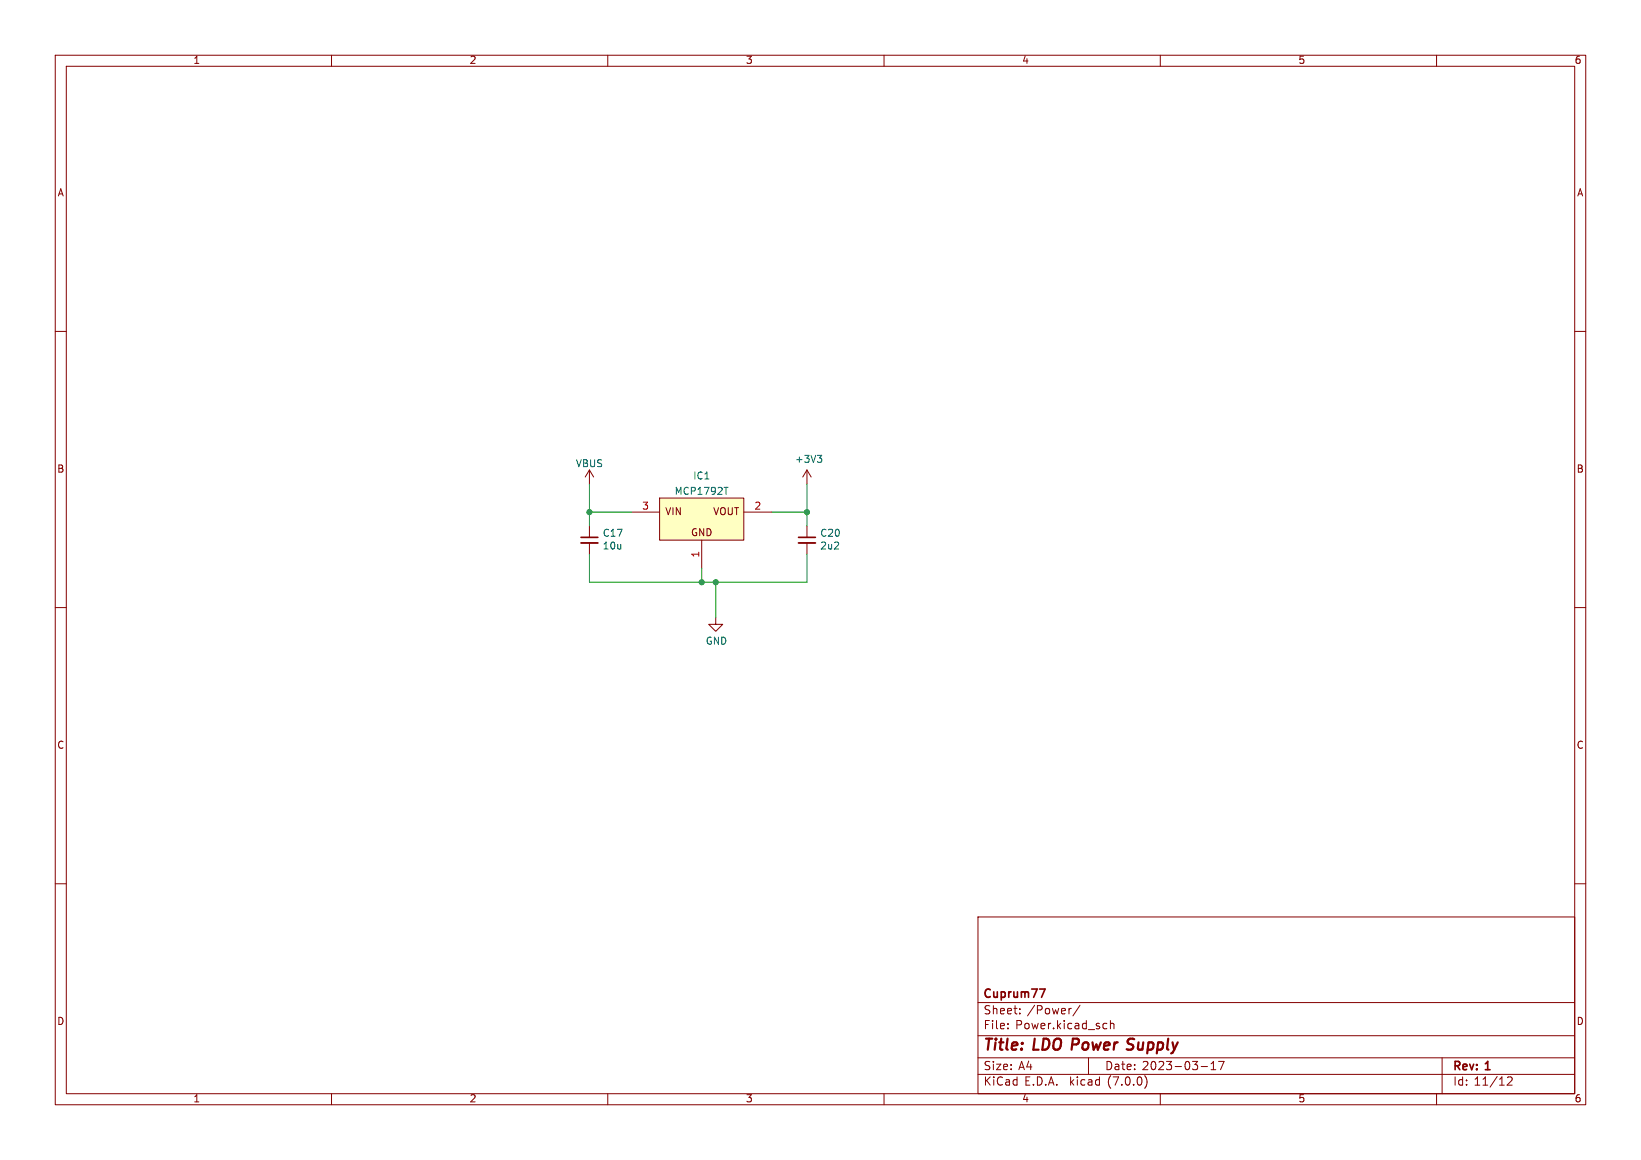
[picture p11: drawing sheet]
<svg xmlns="http://www.w3.org/2000/svg" width="297mm" height="210mm" viewBox="0 0 297 210" stroke-linecap="round" stroke-linejoin="round" font-family="sans-serif">
<g fill="none" stroke="#840000" stroke-width=".18">
<path d="M10 10h277v190h-277zM12 12h273v186h-273zM60 10v2M110 10v2M160 10v2M210 10v2M260 10v2M10 60h2M285 60h2M146 85.1v2.5M146 95.3v2M146 98.3v2"/>
<path d="M146 85.1l-.7 1.3M146 85.1l.8 1.3M10 110h2M285 110h2M10 160h2M285 160h2M177 166h108v32h-108zM60 198v2M110 198v2M160 198v2M177 194.5h108M177 191.5h108"/>
<path d="M177 187.5h108M177 181.5h108M182.4 186.1v.2M182.4 185.3v.2M184.6 183.4v.2M184.6 182.6v.2M193.8 182.6h.1M195.5 182l-1.3 1.9M197 191.5v3M199.9 185.3h.4M200.3 186.2l-.4 .1M201 185.4l.2-.1h.3l.1 1"/>
<path d="M201 184.8v1.5M207.2 194.8a1.74 1.74 0 0 1 0 2.2M210 198v2M217.4 193.1h1.1M219.2 193.7h.8M219.2 192.6l.4-.4v1.5M220.5 192.2h1l-.6 1.5M260 198v2M261 191.5v6.5M272.8 195.1l.6-.1 .2 .1 .1 .3-.9 1.1h.9"/>
</g>
<path d="M204.2 190h.5M204.2 188.9l.6 .2M205 188h-.5l-.3 .2" fill="none" stroke="#840000" stroke-width=".4"/>
<path d="M144.5 97.3h3.1M188.1 179.1h1l-.6 1.5" fill="none" stroke="#840000" stroke-width=".3"/>
<path d="M144.5 98.3h3.1" fill="none" stroke="#840000" stroke-width=".33"/>
<path d="M147.9 82.4h.8l-.4 .5M148.5 82.9l.2 .3v.3l-.2 .2" fill="none" stroke="#006464" stroke-width=".18"/>
<path d="M119.4 90.2h15.2v7.6h-15.2z" fill="#ffffc2"/>
<path d="M106.7 85.1l-.8 1.3M106.7 85.1v2.5M106.7 95.3v2M106.7 98.3v2M106.7 85.1l.7 1.3M114.3 92.7h5.1M119.4 90.2h15.2v7.6h-15.2zM127 97.8v5.1M134.6 92.7h5.1M129.5 111.8v1.2h1.3l-1.3 1.3-1.2-1.3h1.2" fill="none" stroke="#840000" stroke-width=".18"/>
<path d="M131.1 88.2h.7" fill="none" stroke="#006464" stroke-width=".18"/>
<path d="M105.2 98.3h3" fill="none" stroke="#840000" stroke-width=".33"/>
<path d="M105.2 97.3h3" fill="none" stroke="#840000" stroke-width=".3"/>
<path d="M106.7 92.7h7.6M106.7 87.6v7.7M139.7 92.7h6.3M146 87.6v7.7M106.7 100.3v5.1h39.3v-5.1M127 102.9v2.5M129.5 105.4v6.4" fill="none" stroke="#009600" stroke-width=".18"/>
<g fill="#009600" stroke="#009600" stroke-width=".18">
<circle cx="146" cy="92.7" r=".46"/>
<circle cx="127" cy="105.4" r=".46"/>
<circle cx="129.5" cy="105.4" r=".46"/>
<circle cx="106.7" cy="92.7" r=".46"/>
</g>
<g font-size="2.8" fill="#840000">
<text x="178" y="190.8">Title:</text>
<text x="187.1" y="190.8">LDO Power</text>
<text x="205.3" y="190.8">Supply</text>
</g>
<g font-size="2.1" fill="#840000">
<text x="178" y="183.9">Sheet:</text>
<text x="178" y="181.1">Cuprum77</text>
<text x="185.9" y="183.9">/Power/</text>
<text x="178" y="186.6">File:</text>
<text x="183.8" y="186.6">Power.kicad_sch</text>
<text x="178" y="196.8">KiCad</text>
<text x="178" y="194">Size:</text>
<text x="184.3" y="194">A4</text>
<text x="185.4" y="196.8">E.D.A.</text>
<text x="193.7" y="196.8">kicad</text>
<text x="200" y="194">Date:</text>
<text x="200.6" y="196.8">(7.0.0)</text>
<text x="206.7" y="194">2023-03-17</text>
<text x="263" y="194.2">Rev:</text>
<text x="263" y="196.8">Id: 11/12</text>
<text x="269" y="194.2">1</text>
</g>
<g font-size="1.8" fill="#840000">
<text x="35" y="11.8">1</text>
<text x="85" y="11.8">2</text>
<text x="135" y="11.8">3</text>
<text x="185" y="11.8">4</text>
<text x="235" y="11.8">5</text>
<text x="285" y="11.8">6</text>
<text x="10.4" y="35.8">A</text>
<text x="285.4" y="35.8">A</text>
<text x="10.3" y="85.8">B</text>
<text x="285.3" y="85.8">B</text>
<text x="120.3" y="93.5">VIN</text>
<text x="129" y="93.5">VOUT</text>
<text x="125" y="97.4">GND</text>
<text x="10.3" y="135.8">C</text>
<text x="285.3" y="135.8">C</text>
<text x="10.3" y="185.8">D</text>
<text x="285.3" y="185.8">D</text>
<text x="35" y="199.8">1</text>
<text x="85" y="199.8">2</text>
<text x="135" y="199.8">3</text>
<text x="185" y="199.8">4</text>
<text x="235" y="199.8">5</text>
<text x="285" y="199.8">6</text>
</g>
<g font-size="1.8" fill="#006464">
<text x="104.2" y="84.9">VBUS</text>
<text x="122" y="89.9">MCP1792T</text>
<text x="125.4" y="87.1">IC1</text>
<text x="143.8" y="84.1">+3V3</text>
<text x="109" y="97.4">C17</text>
<text x="109" y="99.8">10u</text>
<text x="148.4" y="97.4">C20</text>
<text x="148.4" y="99.8">2u2</text>
<text x="127.7" y="117">GND</text>
</g>
<g font-size="1.8" fill="#a90000">
<text x="116.2" y="92.5">3</text>
<text x="136.5" y="92.5">2</text>
<text x="126.7" y="101" transform="rotate(-90 126.7 101)">1</text>
</g>
</svg>
